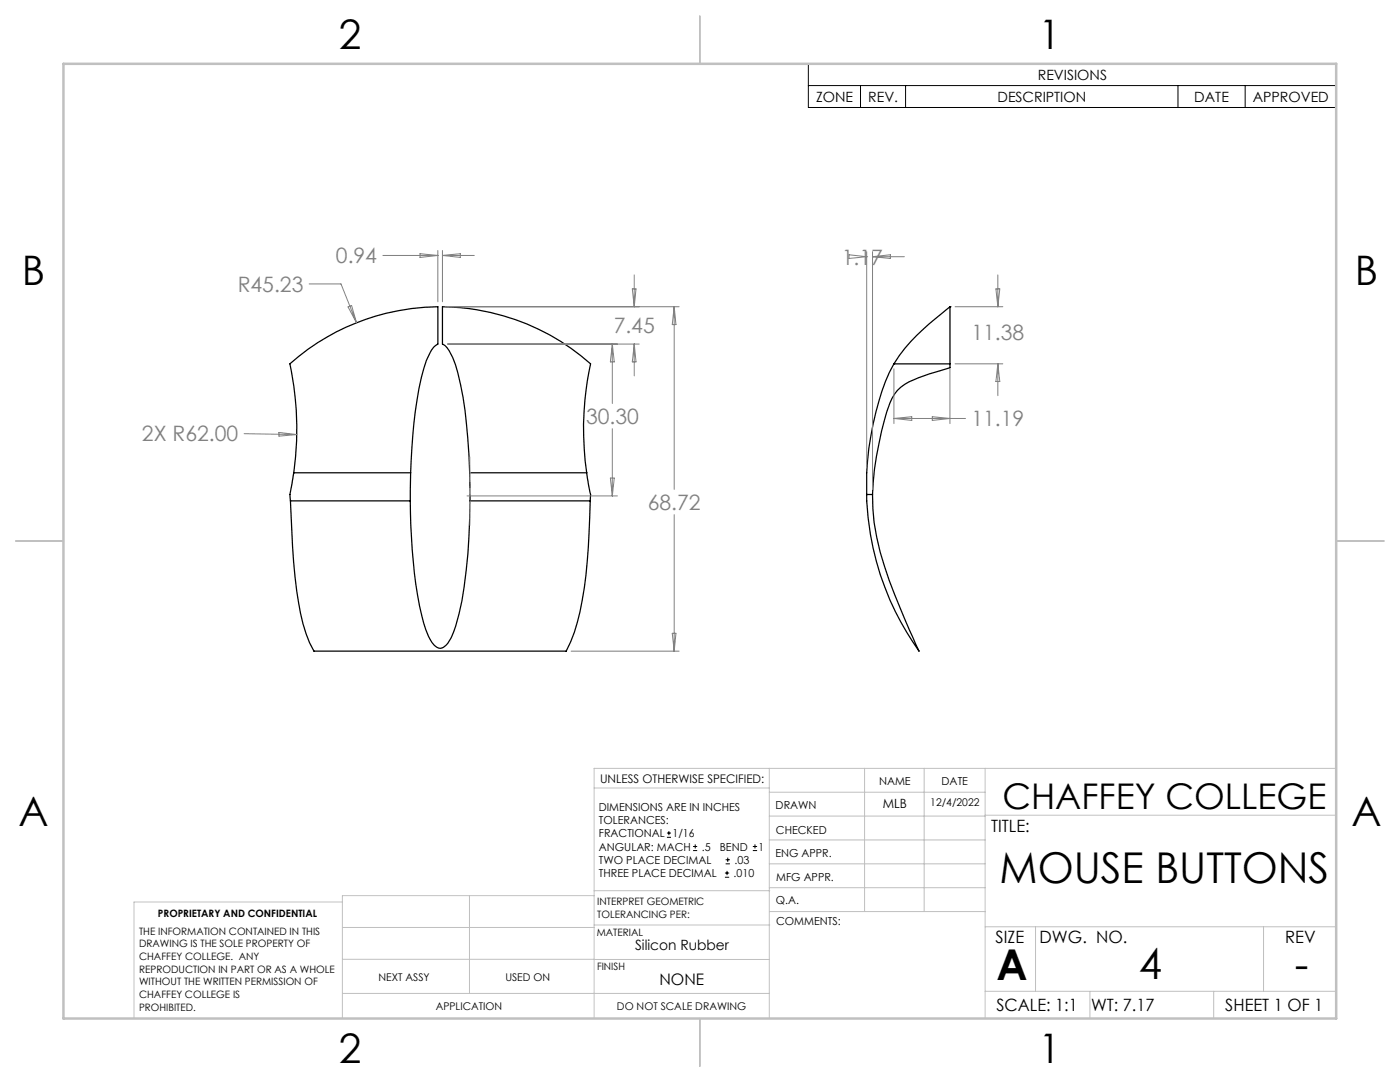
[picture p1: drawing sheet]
<svg xmlns="http://www.w3.org/2000/svg" width="279mm" height="216mm" viewBox="0 0 279 216" stroke-linecap="round" stroke-linejoin="round" font-family="sans-serif">
<g fill="none" stroke="#000" stroke-width=".25">
<path d="M178.4 72.6a51.3 51.3 0 0 0-5.3 19.3l-.1 2.4v4.4M178.4 72.6h11.2M189.6 61.2v11.4M189.6 61.2h.1M189.6 61.2l-.4 .4a52.6 52.6 0 0 0-9.7 9.4l-1.1 1.6M189.6 72.6v.8a43.5 43.5 0 0 0-9 3.3 8.6 8.6 0 0 0-3.6 5.5l-1.1 3.8a65.1 65.1 0 0 0-1.8 12.7M58 99.9a139 139 0 0 0 2 22.5 25.3 25.3 0 0 0 2.7 7.5h50.3a39.3 39.3 0 0 0 3.6-12.7l.8-7.9 .4-9.4M58 99.9h23.9M58.6 94.3a62.1 62.1 0 0 0-.7-21.7 45.4 45.4 0 0 1 29.5-11.4v7.5l-.7 .4a9.4 9.4 0 0 0-2.1 4.5 88.2 88.2 0 0 0-2.6 20.7M58.6 94.3l-.5 3.3a4.4 4.4 0 0 0-.1 2.3M58.6 94.3h23.4M81.9 99.9a108.8 108.8 0 0 0 2.3 23.1 11.4 11.4 0 0 0 2.7 5.9 1.38 1.38 0 0 0 2.1-.2 9.4 9.4 0 0 0 1.9-3.8 82.4 82.4 0 0 0 2.8-21.4l.1-3.6"/>
<path d="M82 94.3l-.1 5.6M93.7 94.3a83.3 83.3 0 0 0-2.8-21.5 6.9 6.9 0 0 0-2.6-4.1v-7.5a45.4 45.4 0 0 1 29.6 11.4 61.3 61.3 0 0 0-.8 21.7M93.7 94.3l.1 5.6M93.7 94.3h23.4M93.8 99.9h24M117.1 94.3l.8 4.4-.1 1.2M173 98.7a55.5 55.5 0 0 0 10.4 31.2 158.3 158.3 0 0 1-7.8-19.8 39.9 39.9 0 0 1-1.5-11.4M173 98.7h1.1"/>
</g>
<g fill="none" stroke="#000" stroke-width=".2">
<path d="M161.3 12.7h105.4v8.7h-105.4zM161.3 17.1h105.4M171.7 17.1v4.3M180.7 17.1v4.3M235.1 17.1v4.3M248.5 17.1v4.3M133.1 167.1h.8M133.1 166.2h.8M133.5 165.8v.9M138.3 169.7h.8M138.3 168.9h.8M138.7 168.5v.8"/>
<path d="M144.7 175h.8M144.7 174.2h.8M144.8 172.4h.9M144.8 171.6h.9M145.1 173.8v.8M145.2 171.1v.9M150.2 169.7h.9M150.2 168.9h.9M150.7 168.5v.8"/>
</g>
<g fill="none" stroke="#808080" stroke-width=".2">
<path d="M61.7 56.7h6.4l3.1 7.7M76.4 51h11M83.8 50.6l3.6 .4-3.6 .4zM87.4 50v10.2M88.3 50v10.2M88.3 51h6.4M88.3 51l3.6-.4v.8zM126.2 57.6h.7l-.3 3.6zM126.6 54.9v6.3M169.4 50.8l3.6 .4-3.6 .4zM173 51.2h.1M173 50.2v43.1"/>
<path d="M174.1 50.2v47.5M174.1 51.2h6.4M174.1 51.2l3.6-.4v.8zM198.8 57.6h.7l-.4 3.6zM199.1 54.9v6.3M69.5 61.2l.7-.2 1 3.4zM88.8 61.2h46.7M89.3 68.7h38.3M122.2 68.7l.4 3.5h-.8zM122.2 68.7v11.8M126.6 68.7v6.3M126.6 68.7l.3 3.5h-.7z"/>
<path d="M134.5 61.2v36.4M134.5 61.2l.4 3.6h-.7zM178.4 73.6v10.9M189.6 73.6v10.9M190.6 61.2h9.5M190.6 72.6h9.5M199.1 72.6v6.4M199.1 72.6l.4 3.5h-.7zM48.7 86.5l10.5 .2M55.7 86.3l3.5 .4-3.5 .3zM93.2 99h30M121.8 95.4h.8l-.4 3.6z"/>
<path d="M122.2 85.5v13.5M178.4 83.5h14.3M178.4 83.5l3.6-.4v.8zM186.1 83.1l3.5 .4-3.5 .4zM134.5 102.7v27.2M114 129.9h21.5M134.2 126.4h.7l-.4 3.5z"/>
</g>
<path d="M93.8 91.2v13.6" fill="none" stroke="#c0c0c0" stroke-width=".2" stroke-dasharray="15.2 1.3 1.3 1.3" stroke-dashoffset="10.3"/>
<g fill="none" stroke="#c0c0c0" stroke-width=".2">
<path d="M118.6 157.2h34.9M153.5 153.3v49.9M153.5 158.1h43.1M172.5 153.3v28.6M184.4 153.3v28.6M196.6 153.3v49.9M266.7 153.3h-148.1v49.9M68.3 180h-41.6v23.2M93.7 178.7v19.5M118.6 178.7h-50.3v24.5M118.6 177.7h35M153.5 167.6h43.1"/>
<path d="M153.5 162.8h43.1M153.5 172.4h43.1M153.5 177.1h43.1M196.6 162.7h70.1M68.3 198.2h85.2M68.3 191.4l85.2 .1M68.3 185.1h50.3M118.6 184.6h35M153.6 181.9h43M196.6 197.8h70.1M196.6 184.9h70.1M206.7 184.9v12.9"/>
<path d="M217.5 197.8v5.4M242.2 197.8v5.4M252.2 184.9v12.9"/>
</g>
<path d="M139.7 3.2v9.5M3.1 107.9h9.6M266.7 107.9h9.5M139.7 203.2v9.6" fill="none" stroke="#c0c0c0" stroke-width=".25"/>
<path d="M12.7 12.7h254v190.5h-254z" fill="none" stroke="#c0c0c0" stroke-width=".5"/>
<g font-size="8.5">
<text x="199.5" y="176.2">MOUSE BUTTONS</text>
<text x="198.9" y="195.5">A</text>
<text x="227.3" y="195.4">4</text>
<text x="258.4" y="195.4">-</text>
</g>
<g font-size="8.1">
<text x="67.6" y="9.7">2</text>
<text x="207.3" y="9.7">1</text>
<text x="4.4" y="57">B</text>
<text x="270.4" y="57">B</text>
<text x="3.7" y="164.9">A</text>
<text x="269.7" y="164.9">A</text>
<text x="67.6" y="212.2">2</text>
<text x="207.3" y="212.2">1</text>
</g>
<text font-size="7.1" x="200.1" y="161.4">CHAFFEY COLLEGE</text>
<g font-size="4.2" fill="#808080">
<text x="67" y="52.6">0.94</text>
<text x="168" y="52.8">1.17</text>
<text x="47.4" y="58.2">R45.23</text>
<text x="122.5" y="66.5">7.45</text>
<text x="193.9" y="67.9">11.38</text>
<text x="28.3" y="87.9">2X R62.00</text>
<text x="117" y="84.6">30.30</text>
<text x="193.9" y="85.1">11.19</text>
<text x="129.3" y="101.8">68.72</text>
</g>
<g font-size="3.4">
<text x="197.8" y="166">TITLE:</text>
<text x="198.7" y="188.1">SIZE</text>
<text x="207.5" y="188.1">DWG. NO.</text>
<text x="256.5" y="188.2">REV</text>
<text x="198.8" y="201.7">SCALE: 1:1</text>
<text x="217.7" y="201.8">WT: 7.17</text>
<text x="244.5" y="201.7">SHEET 1 OF 1</text>
</g>
<text font-size="3.2" x="131.6" y="196.6">NONE</text>
<g font-size="2.8">
<text x="207.1" y="15.9">REVISIONS</text>
<text x="162.9" y="20.3">ZONE</text>
<text x="173.3" y="20.3">REV.</text>
<text x="199.1" y="20.3">DESCRIPTION</text>
<text x="238.4" y="20.3">DATE</text>
<text x="250" y="20.3">APPROVED</text>
<text x="126.7" y="189.5">Silicon Rubber</text>
</g>
<text font-size="2.5" x="176.2" y="161.3">MLB</text>
<text font-size="2.4" x="119.8" y="156.2">UNLESS OTHERWISE SPECIFIED:</text>
<g font-size="2.2">
<text x="119.5" y="161.8">DIMENSIONS ARE IN INCHES</text>
<text x="154.8" y="161.4">DRAWN</text>
<text x="175.4" y="156.6">NAME</text>
<text x="187.9" y="156.7">DATE</text>
<text x="119.5" y="164.4">TOLERANCES:</text>
<text x="119.5" y="167.1">FRACTIONAL</text>
<text x="134.2" y="167.1">1/16</text>
<text x="154.9" y="166.3">CHECKED</text>
<text x="119.5" y="172.4">TWO PLACE DECIMAL</text>
<text x="119.5" y="169.7">ANGULAR: MACH</text>
<text x="140.1" y="169.7">.5</text>
<text x="143.6" y="169.7">BEND</text>
<text x="146.6" y="172.4">.03</text>
<text x="151.4" y="169.7">1</text>
<text x="154.8" y="171">ENG APPR.</text>
<text x="119.5" y="175">THREE PLACE DECIMAL</text>
<text x="146.4" y="175">.010</text>
<text x="154.9" y="175.7">MFG APPR.</text>
<text x="154.9" y="180.4">Q.A.</text>
<text x="154.9" y="184.6">COMMENTS:</text>
</g>
<g font-size="2.1">
<text x="185.7" y="160.7">12/4/2022</text>
<text x="75.5" y="195.7">NEXT ASSY</text>
<text x="100.9" y="195.7">USED ON</text>
<text x="86.9" y="201.5">APPLICATION</text>
<text x="123.1" y="201.6">DO NOT SCALE DRAWING</text>
</g>
<g font-size="2">
<text x="31.5" y="182.9">PROPRIETARY AND CONFIDENTIAL</text>
<text x="119.2" y="180.6">INTERPRET GEOMETRIC</text>
<text x="119.2" y="183.1">TOLERANCING PER:</text>
<text x="27.8" y="186.5">THE INFORMATION CONTAINED IN THIS</text>
<text x="27.8" y="189">DRAWING IS THE SOLE PROPERTY OF</text>
<text x="27.8" y="191.6">CHAFFEY COLLEGE. ANY</text>
<text x="119.1" y="186.7">MATERIAL</text>
<text x="27.8" y="194.1">REPRODUCTION IN PART OR AS A WHOLE</text>
<text x="27.8" y="196.6">WITHOUT THE WRITTEN PERMISSION OF</text>
<text x="119.1" y="193.5">FINISH</text>
<text x="27.8" y="199.1">CHAFFEY COLLEGE IS</text>
<text x="27.8" y="201.7">PROHIBITED.</text>
</g>
</svg>
